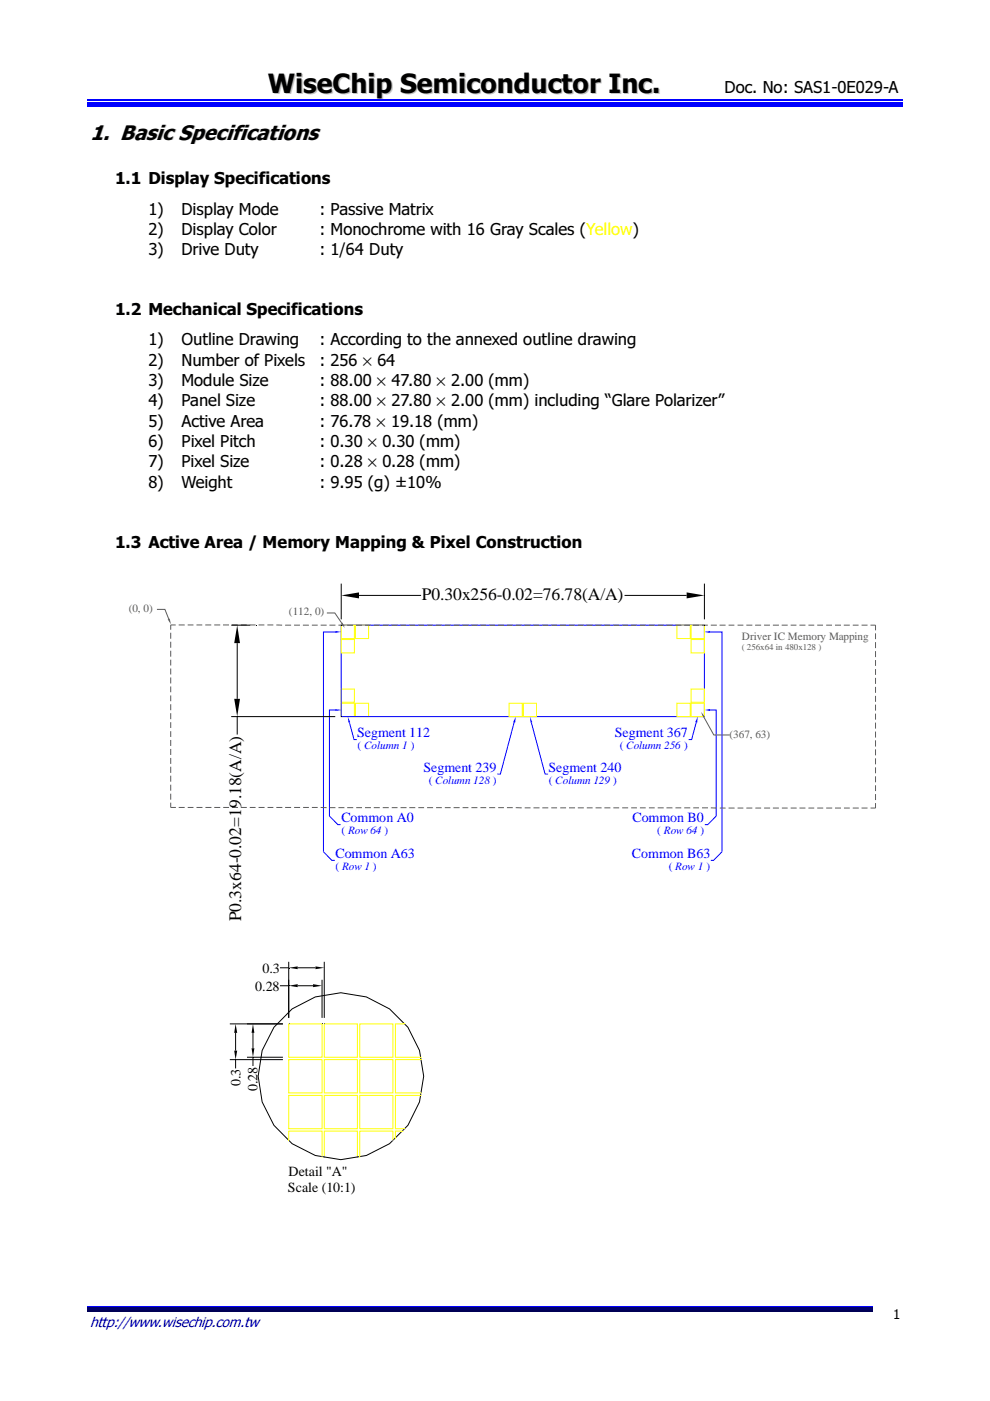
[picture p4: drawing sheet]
<svg xmlns="http://www.w3.org/2000/svg" width="210mm" height="297mm" viewBox="0 0 210 297" stroke-linecap="round" stroke-linejoin="round" font-family="sans-serif">
<path d="M18.6 22.6h172.8" fill="none" stroke="#00f" stroke-width=".25"/>
<path d="M18.6 21.7h172.8v.5h-172.8z" fill="#00f"/>
<path d="M18.6 21.3h172.8M18.6 277h166.4" fill="none" stroke="#00f" stroke-width=".25"/>
<path d="M18.6 277.2h166.4v.7h-166.4z" fill="#00006b"/>
<path d="M18.6 278h166.4" fill="none" stroke="#005" stroke-width=".25"/>
<g fill="none" stroke="#ff0" stroke-width=".21">
<path d="M72.3 135.6h2.8v2.8h-2.8zM72.3 132.5h2.8v2.9h-2.8zM75.4 132.5h2.7v2.9h-2.7zM143.5 132.5h2.8v2.9h-2.8zM146.5 132.5h2.9v2.9h-2.9zM146.5 135.6h2.9v2.8h-2.9zM72.3 149.1h2.8v2.8h-2.8zM72.3 146.1h2.8v2.8h-2.8zM75.4 149.1h2.7v2.8h-2.7zM107.9 149.1h2.8v2.8h-2.8zM111 149.1h2.7v2.8h-2.7zM143.5 149.1h2.8v2.8h-2.8z"/>
<path d="M146.5 146.1h2.9v2.8h-2.9zM146.5 149.1h2.9v2.8h-2.9z"/>
</g>
<path d="M72.3 132.5h77.1v19.4h-77.1zM151.8 173l-1.7 1.8h-.7M153.1 180.6l-1.8 1.8h-.6" fill="none" stroke="#00f" stroke-width=".21"/>
<path d="M149.4 150.5l1.2-.2v.4z" fill="#00f"/>
<path d="M150.6 150.5h1.2v22.5" fill="none" stroke="#00f" stroke-width=".21"/>
<path d="M149.4 134l1.2-.2v.4z" fill="#00f"/>
<path d="M150.6 134h2.5v46.6" fill="none" stroke="#00f" stroke-width=".21"/>
<path d="M71.1 150.3l1.2 .2-1.2 .2z" fill="#00f"/>
<path d="M71.1 150.5h-1.3v22.5" fill="none" stroke="#00f" stroke-width=".21"/>
<path d="M71.1 133.8l1.2 .2-1.2 .2z" fill="#00f"/>
<path d="M71.1 134h-2.5v46.6" fill="none" stroke="#00f" stroke-width=".21"/>
<path d="M73.7 151.9l.6 1.2-.4 .1z" fill="#00f"/>
<path d="M74.1 153.2l1 3.6h.5M69.8 173l1.8 1.8h.6M68.6 180.6l1.8 1.8h.6" fill="none" stroke="#00f" stroke-width=".21"/>
<path d="M147.9 151.9l-.1 1.3-.4-.1z" fill="#00f"/>
<path d="M147.6 153.2l-1 3.6h-.6" fill="none" stroke="#00f" stroke-width=".21"/>
<path d="M109.3 151.9l-.1 1.3-.4-.1z" fill="#00f"/>
<path d="M109 153.2l-2.9 10.9h-.6" fill="none" stroke="#00f" stroke-width=".21"/>
<path d="M112.4 151.9l.5 1.2-.4 .1z" fill="#00f"/>
<path d="M112.6 153.2l3 10.9h.6" fill="none" stroke="#00f" stroke-width=".21"/>
<g fill="none" stroke="#5b5b5b" stroke-width=".21">
<path d="M36.2 134.2v1.2M36.2 136.1v1.2M36.2 138v1.2M36.2 139.9v1.2M37.3 132.5h-1.1v1M37.9 132.5h1.3M39.8 132.5h1.2M41.7 132.5h1.2M43.5 132.5h1.3M45.4 132.5h1.3M47.3 132.5h1.3M49.2 132.5h1.2"/>
<path d="M51.1 132.5h1.2M53 132.5h1.2M54.8 132.5h1.2M56.7 132.5h1.3M58.6 132.5h1.2M60.5 132.5h1.2M62.4 132.5h1.2M64.2 132.5h1.3M66.1 132.5h1.3M68 132.5h1.3M69.8 132.5h1.3M71.8 132.5h1.2"/>
<path d="M73.6 132.5h1.3M75.5 132.5h1.3M77.4 132.5h1.2M79.2 132.5h1.3M81.2 132.5h1.2M83 132.5h1.3M84.9 132.5h1.2M86.8 132.5h1.3M88.6 132.5h1.3M90.6 132.5h1.2M92.4 132.5h1.3M94.3 132.5h1.2"/>
<path d="M96.2 132.5h1.3M98 132.5h1.3M99.9 132.5h1.3M101.9 132.5h1.2M103.7 132.5h1.2M105.6 132.5h1.2M107.5 132.5h1.2M109.3 132.5h1.3M111.2 132.5h1.3M113.1 132.5h1.2M115 132.5h1.2M116.8 132.5h1.3"/>
<path d="M118.7 132.5h1.3M120.6 132.5h1.3M122.5 132.5h1.3M124.4 132.5h1.2M126.3 132.5h1.2M128.1 132.5h1.3M130 132.5h1.3M131.9 132.5h1.2M133.8 132.5h1.2M135.7 132.5h1.2M137.5 132.5h1.3M139.4 132.5h1.3"/>
<path d="M141.3 132.5h1.3M143.2 132.5h1.2M145.1 132.5h1.2M146.9 132.5h1.3M148.8 132.5h1.3M150.7 132.5h1.3M152.6 132.5h1.2M154.5 132.5h1.2M156.4 132.5h1.2M158.2 132.5h1.3M160.1 132.5h1.3M162 132.5h1.2"/>
<path d="M163.9 132.5h1.2M165.7 132.5h1.3M167.6 132.5h1.3M169.5 132.5h1.3M171.4 132.5h1.2M173.3 132.5h1.2M175.2 132.5h1.2M177 132.5h1.3M178.9 132.5h1.3M180.8 132.5h1.2M182.7 132.5h1.2M184.6 132.5h1v1.1"/>
<path d="M185.6 134.3v1.2M185.6 136.1v1.3M185.6 138v1.3M185.6 140v1.2M36.2 141.7v1.3M36.2 143.6v1.3M36.2 145.5v1.3M36.2 147.4v1.3M36.2 149.3v1.3M36.2 151.2v1.3M36.2 153.1v1.2M36.2 155v1.3"/>
<path d="M36.2 156.9v1.3M36.2 158.8v1.3M185.6 141.9v1.2M185.6 143.7v1.3M185.6 145.6v1.3M185.6 147.5v1.3M185.6 149.4v1.3M185.6 151.3v1.3M185.6 153.2v1.3M185.6 155.1v1.3M185.6 157v1.3M185.6 158.9v1.2"/>
<path d="M36.2 170.2v1h1.1M36.2 160.7v1.3M36.2 162.6v1.3M36.2 164.5v1.2M36.2 166.4v1.2M36.2 168.3v1.2M37.9 171.2h1.3M39.8 171.2h1.2M41.7 171.2h1.2M43.6 171.2h1.2M45.4 171.2h1.3M47.3 171.2h1.3"/>
<path d="M49.2 171.2h1.3M51.1 171.2h1.2M53 171.2h1.2M54.8 171.2h1.3M56.7 171.2h1.3M58.6 171.2h1.3M60.5 171.2h1.2M62.4 171.2h1.2M64.3 171.2h1.2M66.1 171.2h1.3M68 171.2h1.3M69.9 171.2h1.2"/>
<path d="M71.8 171.2h1.2M73.6 171.2h1.3M75.5 171.2h1.3M77.4 171.2h1.3M79.2 171.2h1.3M81.2 171.2h1.2M83.1 171.2h1.2M84.9 171.2h1.3M86.8 171.2h1.3M88.7 171.2h1.2M90.6 171.2h1.2M92.5 171.2h1.2"/>
<path d="M94.3 171.2h1.2M96.2 171.2h1.3M98.1 171.2h1.2M99.9 171.2h1.3M101.9 171.2h1.2M103.7 171.2h1.3M105.6 171.2h1.2M107.5 171.2h1.2M109.3 171.2l1.3 .1M111.3 171.3h1.2M113.1 171.3h1.3M115 171.3h1.2"/>
<path d="M116.9 171.3h1.2M118.8 171.3h1.2M120.6 171.3h1.3M122.5 171.3h1.3M124.4 171.3h1.2M126.3 171.3h1.3M128.1 171.3h1.3M130 171.3h1.3M131.9 171.3h1.3M133.8 171.3h1.2M135.7 171.3h1.2M137.6 171.3h1.2"/>
<path d="M139.4 171.3h1.3M141.3 171.3h1.3M143.2 171.3h1.2M145.1 171.3h1.2M147 171.3h1.2M148.8 171.3h1.3M150.7 171.3h1.3M152.6 171.3h1.2M154.5 171.3h1.2M156.4 171.3h1.2M158.2 171.3h1.3M160.1 171.3h1.3"/>
<path d="M162 171.3h1.3M163.9 171.3h1.2M165.8 171.3h1.2M167.6 171.3h1.3M169.5 171.3h1.3M171.4 171.3h1.2M173.3 171.3h1.2M175.2 171.3h1.2M177 171.3h1.3M178.9 171.3h1.3M180.8 171.3h1.3M182.7 171.3h1.2"/>
<path d="M185.6 160.8v1.3M185.6 162.7v1.3M185.6 164.6v1.3M185.6 166.5v1.2M185.6 168.4v1.2M185.6 170.3v1h-1"/>
</g>
<path d="M49 132.5h4M50.3 136.4v11.8M72.3 123.7v7.6M76.1 126.2h13.2M132.4 126.2h13.2M149.4 123.7v7.6M49 151.9h22.1M50.3 151.9v3.8" fill="none" stroke="#000" stroke-width=".21"/>
<path d="M50.3 132.5l.6 3.9h-1.2zM72.3 126.2l3.8-.6v1.3zM145.6 125.6l3.8 .6-3.8 .7zM49.7 148.2h1.2l-.6 3.7z" fill="#000"/>
<path d="M72.3 132.2l.3-.2 .5 1.1z" fill="#5b5b5b"/>
<path d="M69.3 130h1.7l1.4 2.1" fill="none" stroke="#5b5b5b" stroke-width=".21"/>
<g fill="none" stroke="#000" stroke-width=".21">
<path d="M48.7 217.1h11.3M50 219v3.8M53.6 219v3.2M59.4 205.2h1.8M59.4 209h1.8M61.2 203.9v11.9M61.9 213.9l4.9-2.5 5.5-.9 5.4 .9 4.9 2.5 3.9 3.9 2.4 4.9 .9 5.5-.9 5.4-2.4 5-3.9 3.9-4.9 2.5-5.4 .9-5.5-.9-4.9-2.5-3.8-3.9-2.5-5-.9-5.4 .9-5.5 2.5-4.9zM63.1 205.2h3.8M63.1 209h3.3M68.3 207.7v8.1M68.7 203.9v11.9M48.7 224.7h11.3"/>
<path d="M50 224.7v1.8M52.4 224.2h7.6M53.6 224.2v1.8"/>
</g>
<path d="M50 217.1l.3 1.9h-.6zM53.6 217.1l.3 1.9h-.6zM61.2 205.2l1.9-.3v.6zM61.2 209l1.9-.3v.6zM66.4 208.7l1.9 .3-1.9 .3zM66.9 204.9l1.8 .3-1.8 .3zM49.7 222.8h.6l-.3 1.9zM53.3 222.2h.6l-.3 2z" fill="#000"/>
<g fill="none" stroke="#ff0" stroke-width=".21">
<path d="M61.2 217.1h7.1v7.1h-7.1zM68.7 217.1h7.1v7.1h-7.1zM76.3 217.1h7v7.1h-7zM85.9 217.1h-2.1v7.1h5.6M61.2 232.2h7.1v7.1h-7.1zM61.2 224.7h7.1v7h-7.1zM68.7 232.2h7.1v7.1h-7.1zM68.7 224.7h7.1v7h-7.1zM76.3 232.2h7v7.1h-7zM76.3 224.7h7v7h-7zM85.5 239.8h-1.7v1.7M89.4 232.2h-5.6v7.1h2.1"/>
<path d="M89.5 224.7h-5.7v7h5.7M61.2 241.9v-2.1h7.1v5.6M68.7 245.5v-5.7h7.1v5.7M83.3 241.9v-2.1h-7v5.6"/>
</g>
<path d="M35.6 131.3l.4-.2 .2 1.3z" fill="#5b5b5b"/>
<path d="M33.3 129.2h1.7l.8 2" fill="none" stroke="#5b5b5b" stroke-width=".21"/>
<path d="M148.6 150.9l.8 1-.3 .2z" fill="#5b5b5b"/>
<path d="M149.2 152l2.1 3.8h3.4" fill="none" stroke="#5b5b5b" stroke-width=".21"/>
<text font-size="5.6" fill="#c0c0c0" x="57.1" y="19.9">WiseChip Semiconductor Inc.</text>
<text font-size="4.2" fill="#c0c0c0" x="19.3" y="29.8">1. BasicSpecifications</text>
<g font-size="3.7">
<text x="89.5" y="127.1">P0.30x256-0.02=76.78(A/A)</text>
<text x="51.1" y="195.4" transform="rotate(-90 51.1 195.4)">P0.3x64-0.02=19.18(A/A)</text>
</g>
<g font-size="3.5">
<text x="153.6" y="19.7">Doc. No: SAS1-0E029-A</text>
<text x="24.4" y="39.1">1.1 Display Specifications</text>
<text x="31.5" y="45.5">1)</text>
<text x="38.5" y="45.5">Display Mode</text>
<text x="67.8" y="45.5">: Passive Matrix</text>
<text x="31.5" y="49.8">2)</text>
<text x="38.5" y="49.8">Display Color</text>
<text x="67.8" y="49.8">: Monochrome with 16 Gray Scales (Yellow)</text>
<text x="31.5" y="54">3)</text>
<text x="38.5" y="54">Drive Duty</text>
<text x="67.8" y="54">: 1/64 Duty</text>
<text x="24.4" y="66.8">1.2 Mechanical Specifications</text>
<text x="31.5" y="73.2">1)</text>
<text x="31.5" y="77.5">2)</text>
<text x="38.5" y="73.2">Outline Drawing</text>
<text x="38.5" y="77.5">Number of Pixels</text>
<text x="67.8" y="77.5">: 256 × 64</text>
<text x="67.8" y="73.2">: According to the annexed outline drawing</text>
<text x="31.5" y="81.8">3)</text>
<text x="38.5" y="81.8">Module Size</text>
<text x="67.8" y="81.8">: 88.00 × 47.80 × 2.00 (mm)</text>
<text x="31.5" y="86.1">4)</text>
<text x="38.5" y="86.1">Panel Size</text>
<text x="67.8" y="86.1">: 88.00 × 27.80 × 2.00 (mm) including “Glare Polarizer”</text>
<text x="31.5" y="94.8">6)</text>
<text x="31.5" y="90.5">5)</text>
<text x="38.5" y="94.8">Pixel Pitch</text>
<text x="38.5" y="90.5">Active Area</text>
<text x="67.8" y="90.5">: 76.78 × 19.18 (mm)</text>
<text x="67.8" y="94.8">: 0.30 × 0.30 (mm)</text>
<text x="31.5" y="99.1">7)</text>
<text x="38.5" y="99.1">Pixel Size</text>
<text x="67.8" y="99.1">: 0.28 × 0.28 (mm)</text>
<text x="31.5" y="103.4">8)</text>
<text x="38.5" y="103.4">Weight</text>
<text x="67.8" y="103.4">: 9.95 (g) ±10%</text>
<text x="24.4" y="116.2">1.3 Active Area / Memory Mapping &amp; Pixel Construction</text>
</g>
<g font-size="3" fill="#00f">
<text x="75.7" y="156.3">Segment 112</text>
<text x="130.3" y="156.3">Segment 367</text>
<text x="89.8" y="163.7">Segment 239</text>
<text x="116.3" y="163.7">Segment 240</text>
<text x="72.4" y="174.3">Common A0</text>
<text x="134.1" y="174.3">Common B0</text>
<text x="71.1" y="181.9">Common A63</text>
<text x="134" y="181.9">Common B63</text>
</g>
<g font-size="3">
<text x="55.7" y="206.2">0.3</text>
<text x="54.1" y="210">0.28</text>
<text x="51" y="230.3" transform="rotate(-90 51 230.3)">0.3</text>
<text x="54.6" y="231.4" transform="rotate(-90 54.6 231.4)">0.28</text>
<text x="61.2" y="249.3">Detail &quot;A&quot;</text>
<text x="61" y="252.6">Scale (10:1)</text>
</g>
<text font-size="2.8" fill="#000080" x="19.1" y="281.4">http://www.wisechip.com.tw</text>
<text font-size="2.8" x="189.4" y="279.7">1</text>
<g font-size="2.4" fill="#5b5b5b">
<text x="27.3" y="129.8">(0, 0)</text>
<text x="61.3" y="130.5">(112, 0)</text>
<text x="157.3" y="135.7">Driver IC Memory Mapping</text>
<text x="154.6" y="156.4">(367, 63)</text>
</g>
<g font-size="2.4" fill="#00f">
<text x="75.8" y="158.9">( Column 1 )</text>
<text x="131.4" y="158.9">( Column 256 )</text>
<text x="90.9" y="166.2">( Column 128 )</text>
<text x="116.4" y="166.2">( Column 129 )</text>
<text x="72.4" y="176.9">( Row 64 )</text>
<text x="139.4" y="176.9">( Row 64 )</text>
<text x="71.2" y="184.4">( Row 1 )</text>
<text x="141.8" y="184.4">( Row 1 )</text>
</g>
<text font-size="1.9" fill="#5b5b5b" x="157.3" y="137.8">( 256x64 in 480x128 )</text>
</svg>
